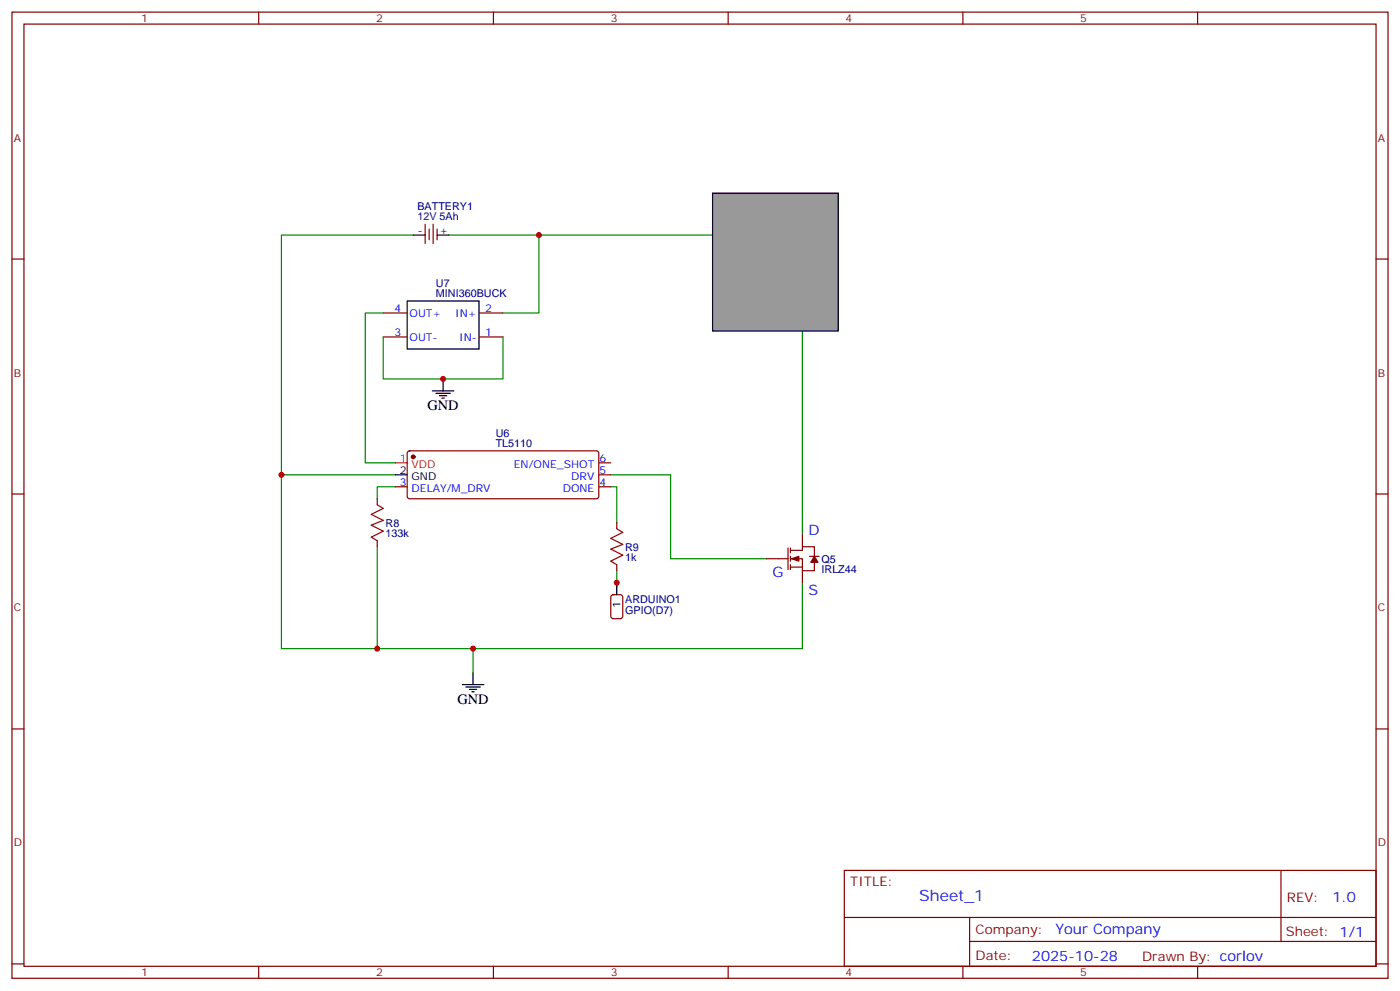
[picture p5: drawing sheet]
<svg xmlns="http://www.w3.org/2000/svg" width="412mm" height="292mm" viewBox="0 0 412 292" stroke-linecap="round" stroke-linejoin="round" font-family="sans-serif">
<g fill="none" stroke="#870000" stroke-width=".35">
<path d="M3.5 3.6h405.4v284.3h-405.4zM7.1 7.1h398.2v277.3h-398.2zM76.2 3.6v3.5M145.3 3.6v3.5M214.5 3.6v3.5M283.6 3.6v3.5M352.8 3.6v3.5M3.5 76.2h3.6M125.2 66v5.6M126.4 67.4v3.2M127.6 66v5.6M128.8 67.4v3.2"/>
<path d="M405.3 76.2h3.6M3.5 145.4h3.6M111.1 146.8v1.8M111.1 159.1v1.8M181.7 153.8v1.8M236.4 157.4v3.5M405.3 145.4h3.6M180.2 175.2l.4-.2h2.1l.7 .4v6l-.4 .6-2.4 .1-.6-.5-.1-5.9zM181.7 166.2v1.8M225.8 164.4h6.3M232.1 161.3v6.3M232.8 162h3.6v-1.1h3.5v2.8"/>
<path d="M232.8 164.4h3.6v3.6h3.5v-2.5M232.8 166.9h3.6M232.8 161.3v1.4M232.8 163.7v1.4M232.8 166.2v1.4M236.4 168v3.5M238.5 163.7h2.8M3.5 214.5h3.6M405.3 214.5h3.6M248.7 256.2h156.6v28.2h-156.6zM377.3 256.2v20.9M248.7 270h156.5"/>
<path d="M285.6 277.1h119.6M285.6 270v14.1M3.5 283.7h3.6M76.2 284.4v3.5M145.3 284.4v3.5M214.5 284.4v3.5M283.6 284.4v3.5M352.8 284.4v3.5M405.3 283.7h3.6"/>
</g>
<path d="M121.7 69.2h-38.8v121.7h153.5v-19.4M132.3 69.2h77.6M112.9 92.1h-5.3v44.1h8.8M236.4 97.4v60M82.9 139.7h33.5M179.9 139.7h17.7v24.7h28.2M116.4 143.3h-5.3v3.5M179.9 143.3h1.8v10.5M111.1 160.9v30M181.7 168v5.2M139.3 190.9v7" fill="none" stroke="#008700" stroke-width=".35"/>
<path d="M121.7 69.2h3.5M128.8 69.2h3.5M181.7 171.5v3.5M139.3 197.9v3.6M136.2 201.5h6.3M137.2 202.2h4.3M138.3 202.9h2.1M139 203.6h.7" fill="none" stroke="#000" stroke-width=".35"/>
<path d="M111.1 148.6l1.8 1-3.5 1.8 3.5 1.7-3.5 1.5 3.5 1.7-3.5 1.8 1.7 1M181.7 155.6l1.7 1.1-3.5 1.7 3.5 1.8-3.5 1.4 3.5 1.8-3.5 1.7 1.8 1.1" fill="none" stroke="#a10000" stroke-width=".35"/>
<g fill="#870000" stroke="#870000" stroke-width=".35">
<path d="M233.2 164.4l2.1-.7v1.4z"/>
<path d="M239.9 163.7l1 1.8h-2.1z"/>
</g>
<path d="M209.9 56.8h37v40.6h-37z" fill="#999" stroke="#000" stroke-width=".35"/>
<path d="M112.9 99.2h7M112.9 92.1h7M141.1 99.2h7.1M141.1 92.1h7.1M120.2 132.9l.4-.2h55.4l.4 .7v12.7l-.2 .5-.5 .2h-55.1l-.4-.2-.3-.5v-12.7zM176.4 139.7h3.5M176.4 136.2h3.5M116.4 143.3h3.5M176.4 143.3h3.5" fill="none" stroke="#870000" stroke-width=".35"/>
<circle cx="121.7" cy="134.4" r=".53" fill="#870000" stroke="#870000" stroke-width=".35"/>
<path d="M116.4 136.2h3.5" fill="none" stroke="#f00" stroke-width=".35"/>
<path d="M119.9 88.6h21.2v14.1h-21.2zM127.4 115h6.3M128.4 115.7h4.2M129.5 116.5h2.1M130.2 117.2h.7M130.5 111.5v3.5M116.4 139.7h3.5" fill="none" stroke="#000" stroke-width=".35"/>
<path d="M158.7 69.2v22.9h-10.5M112.9 99.2v12.3h35.3v-12.3" fill="none" stroke="#008700" stroke-width=".35"/>
<g fill="#c00">
<circle cx="139.3" cy="190.9" r=".88"/>
<circle cx="111.1" cy="190.9" r=".88"/>
<circle cx="82.9" cy="139.7" r=".88"/>
<circle cx="181.7" cy="171.5" r=".88"/>
<circle cx="158.8" cy="69.2" r=".88"/>
<circle cx="130.5" cy="111.5" r=".88"/>
</g>
<text font-size="4.6" fill="#00f" x="270.8" y="265.2">Sheet_1</text>
<g font-size="4.2">
<text x="125.9" y="120.7">GND</text>
<text x="134.8" y="207.1">GND</text>
</g>
<g font-size="4.2" fill="#00f">
<text x="238.1" y="157.4">D</text>
<text x="227.5" y="169.7">G</text>
<text x="238.1" y="175">S</text>
<text x="392.5" y="265.4">1.0</text>
<text x="310.9" y="275">Your Company</text>
<text x="304" y="282.8">2025-10-28</text>
</g>
<g font-size="3.9" fill="#800">
<text x="250.5" y="260.7">TITLE:</text>
<text x="379.1" y="265.4">REV:</text>
<text x="287.4" y="274.9">Company:</text>
<text x="378.7" y="275.6">Sheet: 1/1</text>
<text x="287.4" y="282.6">Date:</text>
<text x="336.4" y="282.7">Drawn By: corlov</text>
</g>
<g font-size="3.2" fill="#800">
<text x="41.6" y="6.6">1</text>
<text x="110.8" y="6.6">2</text>
<text x="179.9" y="6.6">3</text>
<text x="249.1" y="6.6">4</text>
<text x="318.2" y="6.6">5</text>
<text x="4.1" y="41.7">A</text>
<text x="405.9" y="41.7">A</text>
<text x="4.1" y="110.8">B</text>
<text x="405.9" y="110.8">B</text>
<text x="4.1" y="180">C</text>
<text x="405.9" y="180">C</text>
<text x="4.1" y="249.1">D</text>
<text x="405.9" y="249.1">D</text>
<text x="41.6" y="287.4">1</text>
<text x="110.8" y="287.4">2</text>
<text x="179.9" y="287.4">3</text>
<text x="249.1" y="287.4">4</text>
<text x="318.2" y="287.4">5</text>
</g>
<g font-size="3.2" fill="#000080">
<text x="123" y="64.9">12V 5Ah</text>
<text x="123" y="61.8">BATTERY1</text>
<text x="128.4" y="87.5">MINI360BUCK</text>
<text x="128.4" y="84.3">U7</text>
<text x="146" y="131.6">TL5110</text>
<text x="146" y="128.5">U6</text>
<text x="113.6" y="155">R8</text>
<text x="113.6" y="158.2">133k</text>
<text x="184.1" y="165.2">1k</text>
<text x="184.1" y="162">R9</text>
<text x="242" y="165.6">Q5</text>
<text x="242" y="168.8">IRLZ44</text>
<text x="184.1" y="177.6">ARDUINO1</text>
<text x="184.1" y="180.7">GPIO(D7)</text>
</g>
<g font-size="3.2">
<text x="123.1" y="68.8">-</text>
<text x="129.5" y="68.8">+</text>
<text x="117.8" y="139.4">2</text>
<text x="121.2" y="141.1">GND</text>
<text x="182.7" y="178.8" transform="rotate(-90 182.7 178.8)">1</text>
</g>
<g font-size="3.2" fill="#00f">
<text x="116.2" y="91.8">4</text>
<text x="120.6" y="93.2">OUT+</text>
<text x="134.1" y="93.2">IN+</text>
<text x="142.9" y="91.8">2</text>
<text x="116.2" y="98.8">3</text>
<text x="120.6" y="100.2">OUT-</text>
<text x="135.3" y="100.2">IN-</text>
<text x="142.9" y="98.8">1</text>
<text x="151.4" y="137.6">EN/ONE_SHOT</text>
<text x="176.6" y="135.9">6</text>
<text x="117.8" y="142.9">3</text>
<text x="168.3" y="141.1">DRV</text>
<text x="176.6" y="142.9">4</text>
<text x="176.6" y="139.4">5</text>
<text x="121.2" y="144.7">DELAY/M_DRV</text>
<text x="165.8" y="144.7">DONE</text>
</g>
<g font-size="3.2" fill="#f00">
<text x="117.8" y="135.9">1</text>
<text x="121.2" y="137.6">VDD</text>
</g>
</svg>
